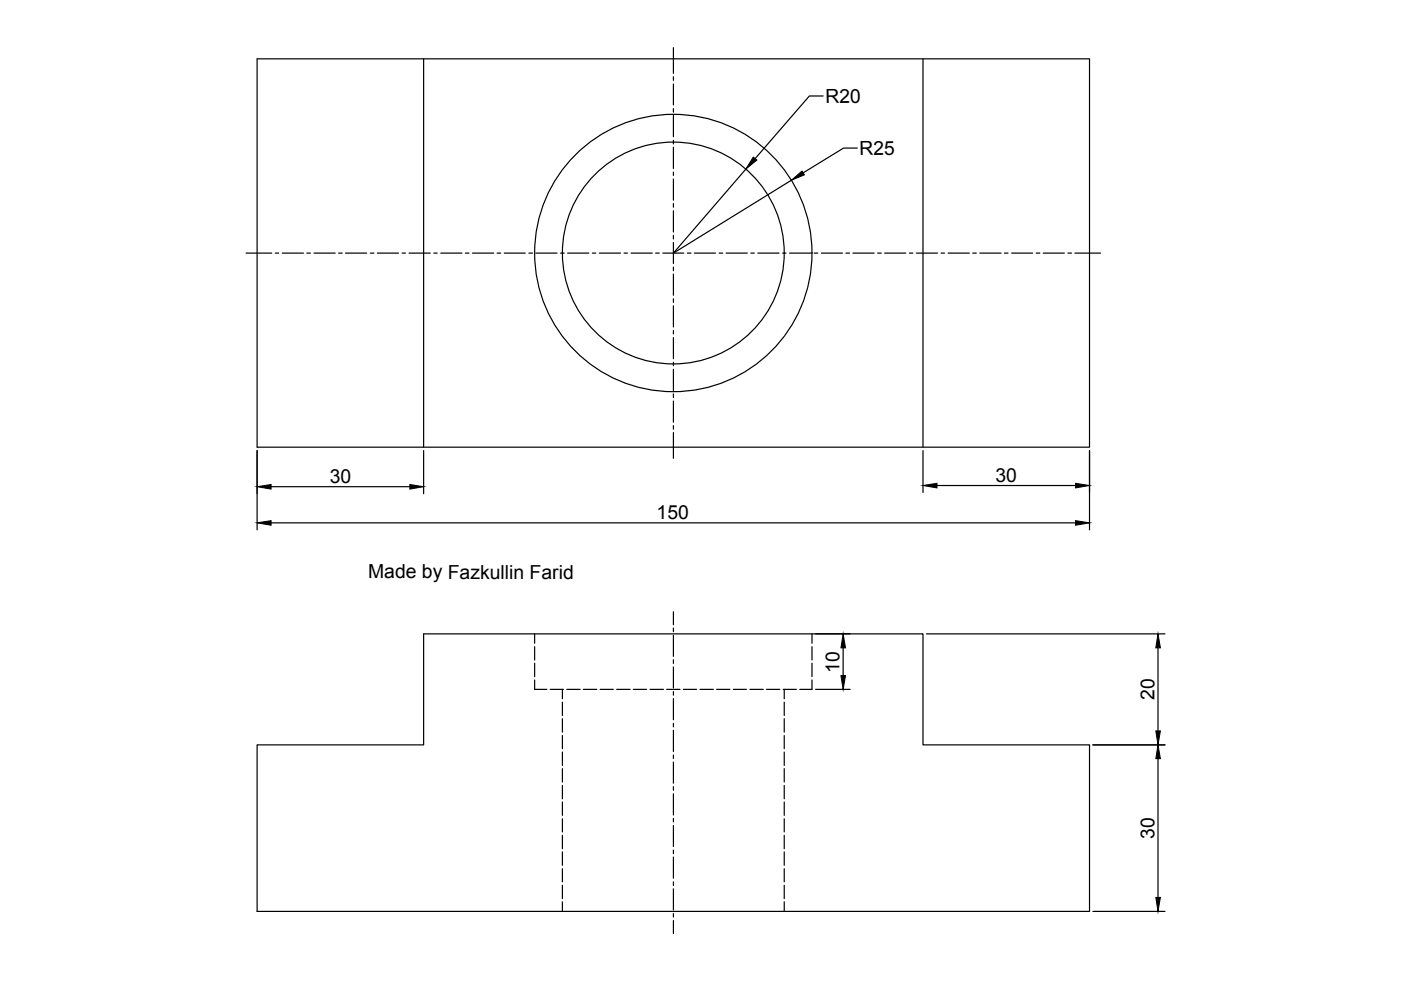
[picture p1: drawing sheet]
<svg xmlns="http://www.w3.org/2000/svg" width="297mm" height="210mm" viewBox="0 0 297 210" stroke-linecap="round" stroke-linejoin="round" font-family="sans-serif">
<!-- layer: 0 -->
<g fill="none" stroke="#000" stroke-width=".25">
<path d="M54.5 12.5h176.5v82.3h-176.5zM89.8 12.5v82.3M142.8 10.1v5.5M142.8 16.3v.7M142.8 17.8v4.5M195.7 12.5v82.3M142.8 23v.8M142.8 24.5v4.5M142.8 29.7v.8M142.8 31.2v4.5M142.8 36.5v.7M142.8 38v4.4"/>
<path d="M158.1 35.8l-15.3 17.9 25-15.5M174.5 20.3h-2.9l-11.5 13.3M181.8 31.4h-3l-8.5 5.2M52.2 53.7h5.4M58.4 53.7h.7M59.8 53.7h4.5M65.1 53.7h.7M66.6 53.7h4.5M71.8 53.7h.7M73.3 53.7h4.5M78.5 53.7h.8M80 53.7h4.5"/>
<path d="M85.2 53.7h.8M86.7 53.7h4.5M92 53.7h.7M93.5 53.7h4.4M98.7 53.7h.7M100.2 53.7h4.5M105.4 53.7h.8M106.9 53.7h4.5M112.1 53.7h.8M113.6 53.7h4.5M118.9 53.7h.7M120.3 53.7h4.5"/>
<path d="M125.6 53.7h.7M127.1 53.7h4.5M132.3 53.7h.7M133.8 53.7h4.5M139 53.7h.8M140.5 53.7h4.5M142.8 43.2v.7M142.8 44.7v4.5M142.8 49.9v.8M142.8 51.4v4.5M142.8 56.6v.8M142.8 58.1v4.5"/>
<path d="M145.7 53.7h.8M147.2 53.7h4.5M152.5 53.7h.7M154 53.7h4.4M159.2 53.7h.7M160.7 53.7h4.5M165.9 53.7h.8M167.4 53.7h4.5M172.6 53.7h.8M174.1 53.7h4.5M179.4 53.7h.7M180.8 53.7h4.5"/>
<path d="M186.1 53.7h.7M187.6 53.7h4.5M192.8 53.7h.7M194.3 53.7h4.5M199.5 53.7h.8M201 53.7h4.5M206.2 53.7h.8M207.8 53.7h4.4M213 53.7h.7M214.5 53.7h4.4M219.7 53.7h.8M221.2 53.7h4.5"/>
<path d="M226.4 53.7h.8M227.9 53.7h5.4M142.8 63.4v.7M142.8 64.8v4.5M142.8 70.1v.7M142.8 71.6v4.5M142.8 76.8v.7M142.8 78.3v4.5M54.5 95.5v16.8M89.8 95.5v9.2M142.8 83.5v.8M142.8 85v4.5"/>
<path d="M142.8 90.2v.8M142.8 91.7v5.5M195.7 95.5v8.9M231 95.5v16.8M57.5 103.2h29.4M57.5 110.9h170.5M198.7 102.9h29.3M113.4 134.4v2M113.4 137.1v2.8M142.8 129.7v2.7M142.8 133.2v.7M142.8 134.7v4.5"/>
<path d="M142.8 139.9v.8M172.2 134.4v2M172.2 137.1v2.8M172.9 134.4h7.3M178.8 137.4v5.8M196.4 134.4h50.6M245.5 137.4v17.6M54.5 157.9h35.3v-23.5h105.9v23.5h35.3v35.3h-176.5zM113.4 144.2v2h2.5M113.4 140.6v2.9M116.7 146.2h2.8M119.2 146.2v2"/>
<path d="M119.2 148.9v2.8M119.2 152.4v2.8M119.2 155.9v2.8M119.2 159.5v2.8M120.2 146.2h2.8M123.7 146.2h2.8M127.2 146.2h2.8M130.8 146.2h2.8M134.3 146.2h2.8M137.8 146.2h2.9M141.3 146.2h2.9M142.8 141.4v4.5"/>
<path d="M142.8 146.6v.8M142.8 148.1v4.5M142.8 153.4v.7M142.8 154.8v4.5M144.9 146.2h2.8M148.4 146.2h2.8M151.9 146.2h2.9M155.5 146.2h2.8M159 146.2h2.8M162.5 146.2h2.8M166.1 146.2h2.8M166.3 146.2v2"/>
<path d="M166.3 148.9v2.8M166.3 152.4v2.8M166.3 155.9v2.8M166.3 159.5v2.8M172.2 144.2v2h-2.6M172.2 140.6v2.9M172.9 146.2h7.3M231.7 157.9h15.3M119.2 163v2.8M119.2 166.5v2.9M119.2 170v2.9M119.2 173.6v2.8"/>
<path d="M119.2 177.1v2.8M142.8 160.1v.7M142.8 161.6v4.5M142.8 166.8v.7M142.8 168.3v4.5M142.8 173.5v.8M142.8 175v4.5M166.3 163v2.8M166.3 166.5v2.9M166.3 170v2.9M166.3 173.6v2.8M166.3 177.1v2.8"/>
<path d="M245.5 160.9v29.4M119.2 180.6v2.9M119.2 184.2v2.8M119.2 187.7v2.8M119.2 191.2v2M142.8 180.2v.8M142.8 181.7v4.5M142.8 187v.7M142.8 188.5v4.4M142.8 193.7v.7M142.8 195.2v2.7M166.3 180.6v2.9"/>
<path d="M166.3 184.2v2.8M166.3 187.7v2.8M166.3 191.2v2M231.7 193.2h15.3"/>
<circle cx="142.8" cy="53.6" r="29.4"/>
<circle cx="142.8" cy="53.6" r="23.5"/>
</g>
<g fill="#000" stroke="#000" stroke-width=".21">
<path d="M159.7 33.3l.8 .6-2.4 1.9zM167.8 38.2l2.2-1.9 .5 .8zM54.5 103.2l3-.5v1zM54.5 110.9l3-.5v1zM86.9 102.7l2.9 .5-2.9 .5zM195.7 102.9l3-.4v.9zM228 102.5l3 .4-3 .5zM228 110.4l3 .5-3 .5zM178.8 134.4l.5 3h-1zM245.5 134.4l.5 3h-.9zM178.3 143.2h1l-.5 3zM245.1 155h.9l-.5 2.9z"/>
<path d="M245.5 157.9l.5 3h-.9zM245.1 190.3h.9l-.5 2.9z"/>
</g>
<g font-size="4.1">
<text x="175" y="21.9" transform="rotate(-1 175 21.9)">R20</text>
<text x="182.2" y="32.9" transform="rotate(-1 182.2 32.9)">R25</text>
<text x="69.9" y="102.4">30</text>
<text x="211.1" y="102.2">30</text>
<text x="139.2" y="110.1">150</text>
<text x="78" y="122.6">Made by Fazkullin Farid</text>
<text x="178" y="142.7" transform="rotate(-90 178 142.7)">10</text>
<text x="244.8" y="148.4" transform="rotate(-90 244.8 148.4)">20</text>
<text x="244.8" y="177.8" transform="rotate(-90 244.8 177.8)">30</text>
</g>
</svg>
